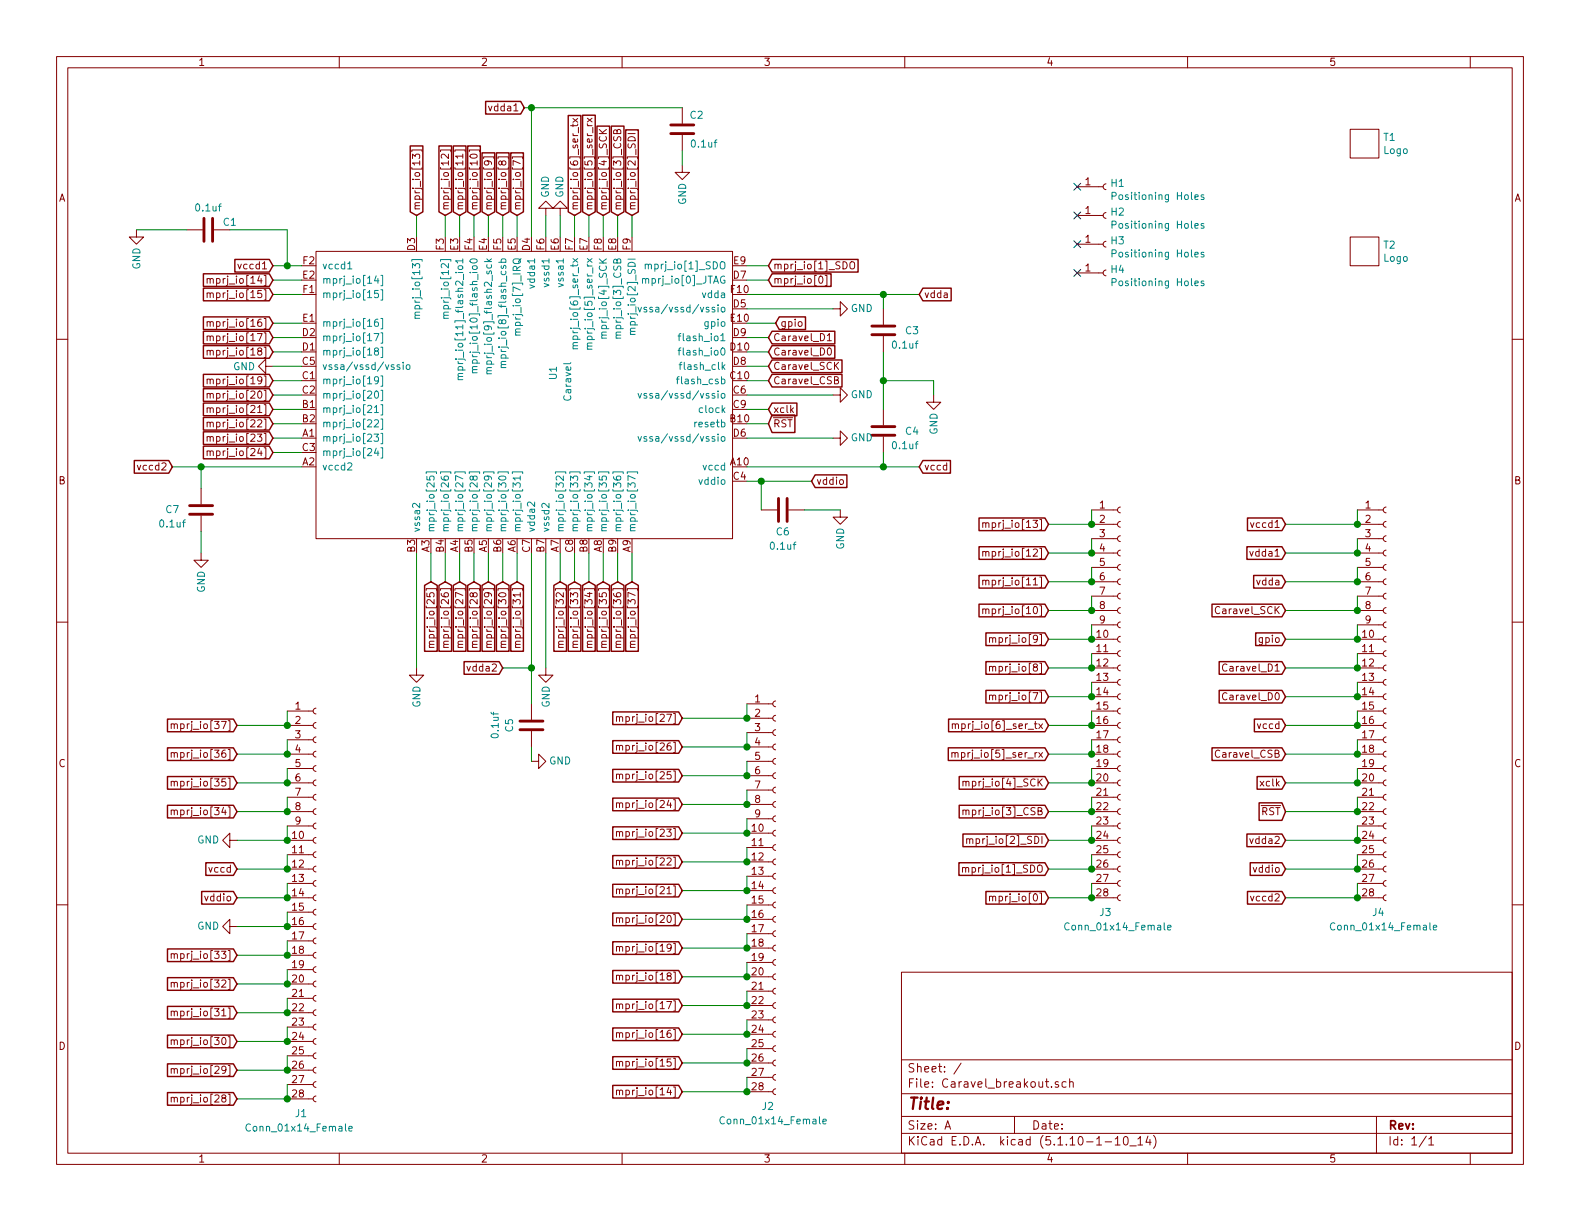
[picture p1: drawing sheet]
EESchema Schematic File Version 4
EELAYER 30 0
EELAYER END
$Descr A 11000 8500
encoding utf-8
Sheet 1 1
Title ""
Date ""
Rev ""
Comp ""
Comment1 ""
Comment2 ""
Comment3 ""
Comment4 ""
$EndDescr
Text GLabel 5350 1950 2    50   Input ~ 0
mprj_io[0]
Wire Wire Line
	5350 1950 5200 1950
Text GLabel 5350 1850 2    50   Input ~ 0
mprj_io[1]_SDO
Wire Wire Line
	5350 1850 5200 1850
Text GLabel 4400 1500 1    50   Input ~ 0
mprj_io[2]_SDI
Wire Wire Line
	4400 1650 4400 1500
Text GLabel 4300 1500 1    50   Input ~ 0
mprj_io[3]_CSB
Text GLabel 4200 1500 1    50   Input ~ 0
mprj_io[4]_SCK
Wire Wire Line
	4000 1500 4000 1650
Wire Wire Line
	4100 1500 4100 1650
Wire Wire Line
	4200 1500 4200 1650
Wire Wire Line
	4300 1500 4300 1650
Text GLabel 3600 1500 1    50   Input ~ 0
mprj_io[7]
Text GLabel 3500 1500 1    50   Input ~ 0
mprj_io[8]
Text GLabel 3400 1500 1    50   Input ~ 0
mprj_io[9]
Text GLabel 3300 1500 1    50   Input ~ 0
mprj_io[10]
Text GLabel 3200 1500 1    50   Input ~ 0
mprj_io[11]
Text GLabel 3100 1500 1    50   Input ~ 0
mprj_io[12]
Text GLabel 2900 1500 1    50   Input ~ 0
mprj_io[13]
Wire Wire Line
	3600 1500 3600 1650
Wire Wire Line
	3500 1500 3500 1650
Wire Wire Line
	3400 1500 3400 1650
Wire Wire Line
	3300 1500 3300 1650
Wire Wire Line
	3200 1500 3200 1650
Wire Wire Line
	3100 1500 3100 1650
Wire Wire Line
	2900 1500 2900 1650
Text GLabel 1900 1950 0    50   Input ~ 0
mprj_io[14]
Wire Wire Line
	2100 1950 1900 1950
Text GLabel 1900 2050 0    50   Input ~ 0
mprj_io[15]
Text GLabel 1900 2250 0    50   Input ~ 0
mprj_io[16]
Text GLabel 1900 2350 0    50   Input ~ 0
mprj_io[17]
Text GLabel 1900 2450 0    50   Input ~ 0
mprj_io[18]
Text GLabel 1900 2650 0    50   Input ~ 0
mprj_io[19]
Text GLabel 1900 2750 0    50   Input ~ 0
mprj_io[20]
Text GLabel 1900 2850 0    50   Input ~ 0
mprj_io[21]
Text GLabel 1900 2950 0    50   Input ~ 0
mprj_io[22]
Text GLabel 1900 3050 0    50   Input ~ 0
mprj_io[23]
Text GLabel 1900 3150 0    50   Input ~ 0
mprj_io[24]
Wire Wire Line
	1900 2050 2100 2050
Wire Wire Line
	2100 2250 1900 2250
Wire Wire Line
	2100 2350 1900 2350
Wire Wire Line
	2100 2450 1900 2450
Wire Wire Line
	2100 2650 1900 2650
Wire Wire Line
	2100 2750 1900 2750
Wire Wire Line
	2100 2850 1900 2850
Wire Wire Line
	2100 2950 1900 2950
Wire Wire Line
	2100 3050 1900 3050
Wire Wire Line
	2100 3150 1900 3150
Text GLabel 3000 4050 3    50   Input ~ 0
mprj_io[25]
Wire Wire Line
	3000 4050 3000 3850
Text GLabel 3100 4050 3    50   Input ~ 0
mprj_io[26]
Text GLabel 3200 4050 3    50   Input ~ 0
mprj_io[27]
Text GLabel 3300 4050 3    50   Input ~ 0
mprj_io[28]
Text GLabel 3400 4050 3    50   Input ~ 0
mprj_io[29]
Text GLabel 3500 4050 3    50   Input ~ 0
mprj_io[30]
Text GLabel 3600 4050 3    50   Input ~ 0
mprj_io[31]
Wire Wire Line
	3100 4050 3100 3850
Wire Wire Line
	3200 4050 3200 3850
Wire Wire Line
	3300 4050 3300 3850
Wire Wire Line
	3400 4050 3400 3850
Wire Wire Line
	3500 4050 3500 3850
Wire Wire Line
	3600 4050 3600 3850
Text GLabel 3900 4050 3    50   Input ~ 0
mprj_io[32]
Text GLabel 4000 4050 3    50   Input ~ 0
mprj_io[33]
Text GLabel 4100 4050 3    50   Input ~ 0
mprj_io[34]
Text GLabel 4200 4050 3    50   Input ~ 0
mprj_io[35]
Text GLabel 4300 4050 3    50   Input ~ 0
mprj_io[36]
Text GLabel 4400 4050 3    50   Input ~ 0
mprj_io[37]
Wire Wire Line
	3900 4050 3900 3850
Wire Wire Line
	4000 4050 4000 3850
Wire Wire Line
	4100 4050 4100 3850
Wire Wire Line
	4200 4050 4200 3850
Wire Wire Line
	4300 4050 4300 3850
Wire Wire Line
	4400 4050 4400 3850
$Comp
L power:GND #PWR013
U 1 1
P 3800 4650
F 0 "#PWR013" H 3800 4400 50  0001 C CNN
F 1 "GND" V 3800 4450 50  0000 C CNN
F 2 "" H 3800 4650 50  0001 C CNN
F 3 "" H 3800 4650 50  0001 C CNN
	1    3800 4650
	1    0    0    -1  
$EndComp
Wire Wire Line
	3800 4650 3800 3850
$Comp
L power:GND #PWR023
U 1 1
P 5800 3050
F 0 "#PWR023" H 5800 2800 50  0001 C CNN
F 1 "GND" V 5800 2850 50  0000 C CNN
F 2 "" H 5800 3050 50  0001 C CNN
F 3 "" H 5800 3050 50  0001 C CNN
	1    5800 3050
	0    -1   -1   0   
$EndComp
Wire Wire Line
	5800 3050 5200 3050
$Comp
L power:GND #PWR021
U 1 1
P 5800 2150
F 0 "#PWR021" H 5800 1900 50  0001 C CNN
F 1 "GND" V 5800 1950 50  0000 C CNN
F 2 "" H 5800 2150 50  0001 C CNN
F 3 "" H 5800 2150 50  0001 C CNN
	1    5800 2150
	0    -1   -1   0   
$EndComp
Wire Wire Line
	5800 2150 5200 2150
$Comp
L power:GND #PWR022
U 1 1
P 5800 2750
F 0 "#PWR022" H 5800 2500 50  0001 C CNN
F 1 "GND" V 5800 2550 50  0000 C CNN
F 2 "" H 5800 2750 50  0001 C CNN
F 3 "" H 5800 2750 50  0001 C CNN
	1    5800 2750
	0    -1   -1   0   
$EndComp
Wire Wire Line
	5800 2750 5200 2750
$Comp
L power:GND #PWR012
U 1 1
P 3800 1500
F 0 "#PWR012" H 3800 1250 50  0001 C CNN
F 1 "GND" V 3800 1300 50  0000 C CNN
F 2 "" H 3800 1500 50  0001 C CNN
F 3 "" H 3800 1500 50  0001 C CNN
	1    3800 1500
	-1   0    0    1   
$EndComp
$Comp
L power:GND #PWR014
U 1 1
P 3900 1500
F 0 "#PWR014" H 3900 1250 50  0001 C CNN
F 1 "GND" V 3900 1300 50  0000 C CNN
F 2 "" H 3900 1500 50  0001 C CNN
F 3 "" H 3900 1500 50  0001 C CNN
	1    3900 1500
	-1   0    0    1   
$EndComp
Wire Wire Line
	3900 1500 3900 1650
Wire Wire Line
	3800 1650 3800 1500
$Comp
L power:GND #PWR011
U 1 1
P 2900 4650
F 0 "#PWR011" H 2900 4400 50  0001 C CNN
F 1 "GND" V 2900 4450 50  0000 C CNN
F 2 "" H 2900 4650 50  0001 C CNN
F 3 "" H 2900 4650 50  0001 C CNN
	1    2900 4650
	1    0    0    -1  
$EndComp
Wire Wire Line
	2900 4650 2900 3850
Text GLabel 5400 2250 2    50   Input ~ 0
gpio
Wire Wire Line
	5400 2250 5200 2250
Text GLabel 5350 2950 2    50   Input ~ 0
~RST
Wire Wire Line
	5350 2950 5200 2950
Text GLabel 5350 2850 2    50   Input ~ 0
xclk
Wire Wire Line
	5350 2850 5200 2850
Wire Wire Line
	6400 3250 6150 3250
Text GLabel 5350 2650 2    50   Input ~ 0
Caravel_CSB
Wire Wire Line
	5350 2650 5200 2650
Text GLabel 5350 2550 2    50   Input ~ 0
Caravel_SCK
Wire Wire Line
	5350 2550 5200 2550
Text GLabel 5350 2450 2    50   Input ~ 0
Caravel_D0
Wire Wire Line
	5350 2450 5200 2450
Text GLabel 5350 2350 2    50   Input ~ 0
Caravel_D1
Wire Wire Line
	5350 2350 5200 2350
$Comp
L power:GND #PWR07
U 1 1
P 1400 3850
F 0 "#PWR07" H 1400 3600 50  0001 C CNN
F 1 "GND" V 1400 3650 50  0000 C CNN
F 2 "" H 1400 3850 50  0001 C CNN
F 3 "" H 1400 3850 50  0001 C CNN
	1    1400 3850
	1    0    0    -1  
$EndComp
$Comp
L Device:C C6
U 1 1
P 5450 3550
F 0 "C6" V 5600 3550 50  0000 C CNN
F 1 "0.1uf" V 5700 3550 50  0000 C CNN
F 2 "Capacitor_SMD:C_0603_1608Metric" H 5488 3400 50  0001 C CNN
F 3 "~" H 5450 3550 50  0001 C CNN
	1    5450 3550
	0    1    1    0   
$EndComp
$Comp
L Device:C C4
U 1 1
P 6150 3000
F 0 "C4" H 6350 3000 50  0000 C CNN
F 1 "0.1uf" H 6300 2900 50  0000 C CNN
F 2 "Capacitor_SMD:C_0603_1608Metric" H 6188 2850 50  0001 C CNN
F 3 "~" H 6150 3000 50  0001 C CNN
	1    6150 3000
	1    0    0    -1  
$EndComp
$Comp
L power:GND #PWR027
U 1 1
P 6500 2750
F 0 "#PWR027" H 6500 2500 50  0001 C CNN
F 1 "GND" V 6500 2550 50  0000 C CNN
F 2 "" H 6500 2750 50  0001 C CNN
F 3 "" H 6500 2750 50  0001 C CNN
	1    6500 2750
	1    0    0    -1  
$EndComp
$Comp
L power:GND #PWR026
U 1 1
P 5850 3550
F 0 "#PWR026" H 5850 3300 50  0001 C CNN
F 1 "GND" V 5850 3350 50  0000 C CNN
F 2 "" H 5850 3550 50  0001 C CNN
F 3 "" H 5850 3550 50  0001 C CNN
	1    5850 3550
	1    0    0    -1  
$EndComp
Wire Wire Line
	5850 3550 5600 3550
Wire Wire Line
	6150 3150 6150 3250
Connection ~ 6150 3250
Wire Wire Line
	6150 3250 5200 3250
Wire Wire Line
	5300 3350 5300 3550
Wire Wire Line
	5300 3350 5200 3350
Text GLabel 1200 3250 0    50   Input ~ 0
vccd2
Text GLabel 1900 1850 0    50   Input ~ 0
vccd1
Wire Wire Line
	1900 1850 2000 1850
$Comp
L power:GND #PWR05
U 1 1
P 1900 2550
F 0 "#PWR05" H 1900 2300 50  0001 C CNN
F 1 "GND" V 1900 2350 50  0000 C CNN
F 2 "" H 1900 2550 50  0001 C CNN
F 3 "" H 1900 2550 50  0001 C CNN
	1    1900 2550
	0    1    1    0   
$EndComp
Wire Wire Line
	1900 2550 2100 2550
Text GLabel 3500 4650 0    50   Input ~ 0
vdda2
$Comp
L Device:C C2
U 1 1
P 4750 900
F 0 "C2" H 4850 1000 50  0000 C CNN
F 1 "0.1uf" H 4900 800 50  0000 C CNN
F 2 "Capacitor_SMD:C_0603_1608Metric" H 4788 750 50  0001 C CNN
F 3 "~" H 4750 900 50  0001 C CNN
	1    4750 900 
	1    0    0    -1  
$EndComp
$Comp
L power:GND #PWR017
U 1 1
P 4750 1150
F 0 "#PWR017" H 4750 900 50  0001 C CNN
F 1 "GND" V 4750 950 50  0000 C CNN
F 2 "" H 4750 1150 50  0001 C CNN
F 3 "" H 4750 1150 50  0001 C CNN
	1    4750 1150
	1    0    0    -1  
$EndComp
$Comp
L Device:C C7
U 1 1
P 1400 3550
F 0 "C7" H 1600 3550 50  0000 C CNN
F 1 "0.1uf" H 1600 3650 50  0000 C CNN
F 2 "Capacitor_SMD:C_0603_1608Metric" H 1438 3400 50  0001 C CNN
F 3 "~" H 1400 3550 50  0001 C CNN
	1    1400 3550
	-1   0    0    1   
$EndComp
Wire Wire Line
	1400 3250 1200 3250
Wire Wire Line
	1400 3250 2100 3250
Wire Wire Line
	1400 3250 1400 3400
Connection ~ 1400 3250
Wire Wire Line
	1400 3700 1400 3850
Wire Wire Line
	3700 4650 3500 4650
Wire Wire Line
	3700 4650 3700 3850
$Comp
L Device:C C5
U 1 1
P 3700 5050
F 0 "C5" V 3850 5050 50  0000 C CNN
F 1 "0.1uf" V 3950 5050 50  0000 C CNN
F 2 "Capacitor_SMD:C_0603_1608Metric" H 3738 4900 50  0001 C CNN
F 3 "~" H 3700 5050 50  0001 C CNN
	1    3700 5050
	-1   0    0    1   
$EndComp
Wire Wire Line
	3700 4900 3700 4650
Connection ~ 3700 4650
$Comp
L power:GND #PWR016
U 1 1
P 3700 5300
F 0 "#PWR016" H 3700 5050 50  0001 C CNN
F 1 "GND" V 3700 5100 50  0000 C CNN
F 2 "" H 3700 5300 50  0001 C CNN
F 3 "" H 3700 5300 50  0001 C CNN
	1    3700 5300
	0    -1   -1   0   
$EndComp
Wire Wire Line
	3700 5200 3700 5300
$Comp
L Device:C C1
U 1 1
P 1450 1600
F 0 "C1" V 1500 1450 50  0000 C CNN
F 1 "0.1uf" V 1600 1600 50  0000 C CNN
F 2 "Capacitor_SMD:C_0603_1608Metric" H 1488 1450 50  0001 C CNN
F 3 "~" H 1450 1600 50  0001 C CNN
	1    1450 1600
	0    -1   -1   0   
$EndComp
Wire Wire Line
	2000 1850 2000 1600
Wire Wire Line
	2000 1600 1600 1600
Connection ~ 2000 1850
Wire Wire Line
	2000 1850 2100 1850
$Comp
L power:GND #PWR09
U 1 1
P 950 1600
F 0 "#PWR09" H 950 1350 50  0001 C CNN
F 1 "GND" V 950 1400 50  0000 C CNN
F 2 "" H 950 1600 50  0001 C CNN
F 3 "" H 950 1600 50  0001 C CNN
	1    950  1600
	1    0    0    -1  
$EndComp
Wire Wire Line
	950  1600 1300 1600
$Comp
L Caravel:Logo T1
U 1 1
P 9450 950
F 0 "T1" H 9628 946 50  0000 L CNN
F 1 "Logo" H 9628 855 50  0000 L CNN
F 2 "Caravel:logo" H 9450 950 50  0001 C CNN
F 3 "" H 9450 950 50  0001 C CNN
	1    9450 950 
	1    0    0    -1  
$EndComp
Text GLabel 4000 1500 1    50   Input ~ 0
mprj_io[6]_ser_tx
Text GLabel 4100 1500 1    50   Input ~ 0
mprj_io[5]_ser_rx
Text GLabel 4750 7600 0    50   Input ~ 0
mprj_io[14]
Text GLabel 4750 7400 0    50   Input ~ 0
mprj_io[15]
Text GLabel 4750 7200 0    50   Input ~ 0
mprj_io[16]
Text GLabel 4750 7000 0    50   Input ~ 0
mprj_io[17]
Text GLabel 4750 6800 0    50   Input ~ 0
mprj_io[18]
Text GLabel 4750 6600 0    50   Input ~ 0
mprj_io[19]
Text GLabel 4750 6400 0    50   Input ~ 0
mprj_io[20]
Text GLabel 4750 6200 0    50   Input ~ 0
mprj_io[21]
Text GLabel 4750 6000 0    50   Input ~ 0
mprj_io[22]
Text GLabel 4750 5800 0    50   Input ~ 0
mprj_io[23]
Text GLabel 4750 5600 0    50   Input ~ 0
mprj_io[24]
Text GLabel 4750 5400 0    50   Input ~ 0
mprj_io[25]
Text GLabel 4750 5200 0    50   Input ~ 0
mprj_io[26]
Text GLabel 4750 5000 0    50   Input ~ 0
mprj_io[27]
Text GLabel 1650 7650 0    50   Input ~ 0
mprj_io[28]
Text GLabel 1650 7450 0    50   Input ~ 0
mprj_io[29]
Text GLabel 1650 7250 0    50   Input ~ 0
mprj_io[30]
Text GLabel 1650 7050 0    50   Input ~ 0
mprj_io[31]
Text GLabel 1650 6850 0    50   Input ~ 0
mprj_io[32]
Text GLabel 1650 6650 0    50   Input ~ 0
mprj_io[33]
Text GLabel 1650 5650 0    50   Input ~ 0
mprj_io[34]
Text GLabel 1650 5450 0    50   Input ~ 0
mprj_io[35]
Text GLabel 1650 5250 0    50   Input ~ 0
mprj_io[36]
Text GLabel 1650 5050 0    50   Input ~ 0
mprj_io[37]
Text GLabel 8950 3650 0    50   Input ~ 0
vccd1
Text GLabel 3650 750  0    50   Input ~ 0
vdda1
Wire Wire Line
	4750 1150 4750 1050
Wire Wire Line
	3700 750  3650 750 
Wire Wire Line
	3700 750  4750 750 
Connection ~ 3700 750 
Wire Wire Line
	3700 750  3700 1650
Text GLabel 5650 3350 2    50   Input ~ 0
vddio
Wire Wire Line
	5300 3350 5650 3350
Connection ~ 5300 3350
$Comp
L Device:C C3
U 1 1
P 6150 2300
F 0 "C3" H 6350 2300 50  0000 C CNN
F 1 "0.1uf" H 6300 2200 50  0000 C CNN
F 2 "Capacitor_SMD:C_0603_1608Metric" H 6188 2150 50  0001 C CNN
F 3 "~" H 6150 2300 50  0001 C CNN
	1    6150 2300
	1    0    0    -1  
$EndComp
Wire Wire Line
	6150 2050 6150 2150
Wire Wire Line
	5200 2050 6150 2050
Wire Wire Line
	6400 2050 6150 2050
Connection ~ 6150 2050
$Comp
L Connector:Conn_01x28_Female J1
U 1 1
P 2200 6250
F 0 "J1" H 2050 4750 50  0000 L CNN
F 1 "Conn_01x14_Female" H 1700 4650 50  0000 L CNN
F 2 "Connector_PinHeader_1.27mm:PinHeader_2x14_P1.27mm_Vertical" H 2200 6250 50  0001 C CNN
F 3 "~" H 2200 6250 50  0001 C CNN
	1    2200 6250
	1    0    0    -1  
$EndComp
$Comp
L Connector:Conn_01x28_Female J2
U 1 1
P 5400 6200
F 0 "J2" H 5300 4700 50  0000 L CNN
F 1 "Conn_01x14_Female" H 5000 4600 50  0000 L CNN
F 2 "Connector_PinHeader_1.27mm:PinHeader_2x14_P1.27mm_Vertical" H 5400 6200 50  0001 C CNN
F 3 "~" H 5400 6200 50  0001 C CNN
	1    5400 6200
	1    0    0    -1  
$EndComp
$Comp
L Connector:Conn_01x28_Female J3
U 1 1
P 7800 4850
F 0 "J3" H 7650 3350 50  0000 L CNN
F 1 "Conn_01x14_Female" H 7400 3250 50  0000 L CNN
F 2 "Connector_PinHeader_1.27mm:PinHeader_2x14_P1.27mm_Vertical" H 7800 4850 50  0001 C CNN
F 3 "~" H 7800 4850 50  0001 C CNN
	1    7800 4850
	1    0    0    -1  
$EndComp
$Comp
L Connector:Conn_01x28_Female J4
U 1 1
P 9650 4850
F 0 "J4" H 9550 3350 50  0000 L CNN
F 1 "Conn_01x14_Female" H 9250 3250 50  0000 L CNN
F 2 "Connector_PinHeader_1.27mm:PinHeader_2x14_P1.27mm_Vertical" H 9650 4850 50  0001 C CNN
F 3 "~" H 9650 4850 50  0001 C CNN
	1    9650 4850
	1    0    0    -1  
$EndComp
$Comp
L power:GND #PWR037
U 1 1
P 1650 6450
F 0 "#PWR037" H 1650 6200 50  0001 C CNN
F 1 "GND" V 1650 6250 50  0000 C CNN
F 2 "" H 1650 6450 50  0001 C CNN
F 3 "" H 1650 6450 50  0001 C CNN
	1    1650 6450
	0    1    -1   0   
$EndComp
$Comp
L power:GND #PWR038
U 1 1
P 1650 5850
F 0 "#PWR038" H 1650 5600 50  0001 C CNN
F 1 "GND" V 1650 5650 50  0000 C CNN
F 2 "" H 1650 5850 50  0001 C CNN
F 3 "" H 1650 5850 50  0001 C CNN
	1    1650 5850
	0    1    -1   0   
$EndComp
Wire Wire Line
	4750 5000 5200 5000
Wire Wire Line
	4750 5200 5200 5200
Wire Wire Line
	5200 5400 4750 5400
Wire Wire Line
	4750 5600 5200 5600
Wire Wire Line
	5200 5800 4750 5800
Wire Wire Line
	4750 6000 5200 6000
Wire Wire Line
	5200 6200 4750 6200
Wire Wire Line
	5200 6400 4750 6400
Wire Wire Line
	5200 6600 4750 6600
Wire Wire Line
	5200 6800 4750 6800
Wire Wire Line
	5200 7200 4750 7200
Wire Wire Line
	5200 7000 4750 7000
Wire Wire Line
	5200 7400 4750 7400
Wire Wire Line
	5200 7600 4750 7600
Wire Wire Line
	2000 5850 1650 5850
Wire Wire Line
	2000 6250 1650 6250
Wire Wire Line
	2000 6050 1650 6050
Wire Wire Line
	2000 6450 1650 6450
Wire Wire Line
	1650 5050 2000 5050
Wire Wire Line
	2000 5250 1650 5250
$Comp
L Caravel:Caravel_WCSP U1
U 1 1
P 3450 2800
F 0 "U1" H 3600 2400 50  0000 L CNN
F 1 "Caravel" H 3450 2300 50  0000 L CNN
F 2 "Caravel:Caravel_WCSP" H 3450 2550 50  0001 C CNN
F 3 "" H 3450 2800 50  0001 C CNN
	1    3450 2800
	0    -1   -1   0   
$EndComp
Wire Wire Line
	6150 2450 6150 2650
Wire Wire Line
	6150 2650 6500 2650
Wire Wire Line
	6500 2650 6500 2750
Connection ~ 6150 2650
Wire Wire Line
	6150 2650 6150 2850
Wire Wire Line
	1650 5450 2000 5450
Wire Wire Line
	1650 5650 2000 5650
Wire Wire Line
	1650 6650 2000 6650
Wire Wire Line
	1650 6850 2000 6850
Wire Wire Line
	1650 7050 2000 7050
Wire Wire Line
	1650 7250 2000 7250
Wire Wire Line
	1650 7450 2000 7450
Wire Wire Line
	1650 7650 2000 7650
Wire Wire Line
	8950 6050 9450 6050
Wire Wire Line
	2000 5050 2000 4950
Wire Wire Line
	2000 5250 2000 5150
Wire Wire Line
	2000 5450 2000 5350
Wire Wire Line
	2000 5650 2000 5550
Wire Wire Line
	2000 5850 2000 5750
Wire Wire Line
	2000 6050 2000 5950
Wire Wire Line
	2000 6250 2000 6150
Wire Wire Line
	2000 6450 2000 6350
Wire Wire Line
	2000 6650 2000 6550
Wire Wire Line
	2000 6850 2000 6750
Wire Wire Line
	2000 7050 2000 6950
Wire Wire Line
	2000 7250 2000 7150
Wire Wire Line
	2000 7450 2000 7350
Wire Wire Line
	2000 7650 2000 7550
Wire Wire Line
	5200 5000 5200 4900
Wire Wire Line
	5200 5200 5200 5100
Wire Wire Line
	5200 5400 5200 5300
Wire Wire Line
	5200 5600 5200 5500
Wire Wire Line
	5200 5800 5200 5700
Wire Wire Line
	5200 6000 5200 5900
Wire Wire Line
	5200 6200 5200 6100
Wire Wire Line
	5200 6400 5200 6300
Wire Wire Line
	5200 6600 5200 6500
Wire Wire Line
	5200 6800 5200 6700
Wire Wire Line
	5200 7000 5200 6900
Wire Wire Line
	5200 7200 5200 7100
Wire Wire Line
	5200 7400 5200 7300
Wire Wire Line
	5200 7600 5200 7500
Wire Wire Line
	7600 3650 7600 3550
Wire Wire Line
	7600 3850 7600 3750
Wire Wire Line
	7600 4050 7600 3950
Wire Wire Line
	7600 4250 7600 4150
Wire Wire Line
	7600 4450 7600 4350
$Comp
L Connector:Conn_01x01_Female H1
U 1 1
P 7700 1300
F 0 "H1" H 7728 1326 50  0000 L CNN
F 1 "Positioning Holes" H 7728 1235 50  0000 L CNN
F 2 "MountingHole:MountingHole_2.2mm_M2_ISO7380_Pad" H 7700 1300 50  0001 C CNN
F 3 "" H 7700 1300 50  0001 C CNN
	1    7700 1300
	1    0    0    -1  
$EndComp
$Comp
L Connector:Conn_01x01_Female H2
U 1 1
P 7700 1500
F 0 "H2" H 7728 1526 50  0000 L CNN
F 1 "Positioning Holes" H 7728 1435 50  0000 L CNN
F 2 "MountingHole:MountingHole_2.2mm_M2_ISO7380_Pad" H 7700 1500 50  0001 C CNN
F 3 "" H 7700 1500 50  0001 C CNN
	1    7700 1500
	1    0    0    -1  
$EndComp
$Comp
L Connector:Conn_01x01_Female H3
U 1 1
P 7700 1700
F 0 "H3" H 7728 1726 50  0000 L CNN
F 1 "Positioning Holes" H 7728 1635 50  0000 L CNN
F 2 "MountingHole:MountingHole_2.2mm_M2_ISO7380_Pad" H 7700 1700 50  0001 C CNN
F 3 "" H 7700 1700 50  0001 C CNN
	1    7700 1700
	1    0    0    -1  
$EndComp
$Comp
L Connector:Conn_01x01_Female H4
U 1 1
P 7700 1900
F 0 "H4" H 7728 1926 50  0000 L CNN
F 1 "Positioning Holes" H 7728 1835 50  0000 L CNN
F 2 "MountingHole:MountingHole_2.2mm_M2_ISO7380_Pad" H 7700 1900 50  0001 C CNN
F 3 "" H 7700 1900 50  0001 C CNN
	1    7700 1900
	1    0    0    -1  
$EndComp
Connection ~ 5200 5000
Connection ~ 5200 5200
Connection ~ 5200 5400
Connection ~ 5200 5600
Connection ~ 5200 5800
Connection ~ 5200 6000
Connection ~ 5200 6200
Connection ~ 5200 6400
Connection ~ 5200 6600
Connection ~ 5200 6800
Connection ~ 5200 7000
Connection ~ 5200 7200
Connection ~ 5200 7400
Connection ~ 5200 7600
Text GLabel 6400 3250 2    50   Input ~ 0
vccd
Text GLabel 6400 2050 2    50   Input ~ 0
vdda
Text GLabel 8950 4050 0    50   Input ~ 0
vdda
Text GLabel 1650 6250 0    50   Input ~ 0
vddio
Text GLabel 1650 6050 0    50   Input ~ 0
vccd
Wire Wire Line
	9450 6250 8950 6250
Wire Wire Line
	7600 4550 7600 4650
Wire Wire Line
	7600 4750 7600 4850
Wire Wire Line
	7600 4950 7600 5050
Wire Wire Line
	7600 5150 7600 5250
Wire Wire Line
	7600 5350 7600 5450
Wire Wire Line
	7600 5550 7600 5650
Wire Wire Line
	7600 5750 7600 5850
Wire Wire Line
	7600 5950 7600 6050
Wire Wire Line
	7600 6150 7600 6250
Wire Wire Line
	9450 3550 9450 3650
Wire Wire Line
	9450 3750 9450 3850
Wire Wire Line
	9450 3950 9450 4050
Wire Wire Line
	9450 4150 9450 4250
Wire Wire Line
	9450 4350 9450 4450
Wire Wire Line
	9450 4550 9450 4650
Wire Wire Line
	9450 4750 9450 4850
Wire Wire Line
	9450 4950 9450 5050
Wire Wire Line
	9450 5150 9450 5250
Wire Wire Line
	9450 5350 9450 5450
Wire Wire Line
	9450 5550 9450 5650
Wire Wire Line
	9450 5750 9450 5850
Wire Wire Line
	9450 5950 9450 6050
Connection ~ 9450 6050
Wire Wire Line
	9450 6150 9450 6250
Connection ~ 9450 6250
NoConn ~ 7500 1300
NoConn ~ 7500 1500
NoConn ~ 7500 1700
NoConn ~ 7500 1900
Connection ~ 9450 5850
Connection ~ 9450 5650
Connection ~ 9450 5450
Connection ~ 9450 5250
Connection ~ 9450 5050
Connection ~ 9450 4850
Connection ~ 9450 4650
Connection ~ 9450 4450
Connection ~ 9450 4250
Connection ~ 9450 4050
Connection ~ 9450 3850
Connection ~ 9450 3650
Text GLabel 8950 6050 0    50   Input ~ 0
vddio
Text GLabel 8950 5050 0    50   Input ~ 0
vccd
Wire Wire Line
	8950 5850 9450 5850
Wire Wire Line
	8950 5650 9450 5650
Wire Wire Line
	8950 5450 9450 5450
Wire Wire Line
	8950 5250 9450 5250
Text GLabel 8950 5650 0    50   Input ~ 0
~RST
Text GLabel 8950 5250 0    50   Input ~ 0
Caravel_CSB
Text GLabel 8950 4250 0    50   Input ~ 0
Caravel_SCK
Text GLabel 8950 4850 0    50   Input ~ 0
Caravel_D0
Text GLabel 8950 4650 0    50   Input ~ 0
Caravel_D1
Wire Wire Line
	8950 3650 9450 3650
Wire Wire Line
	8950 3850 9450 3850
Wire Wire Line
	8950 4050 9450 4050
Wire Wire Line
	8950 4250 9450 4250
Wire Wire Line
	8950 4450 9450 4450
Wire Wire Line
	8950 4650 9450 4650
Wire Wire Line
	8950 4850 9450 4850
Wire Wire Line
	8950 5050 9450 5050
Text GLabel 8950 4450 0    50   Input ~ 0
gpio
Text GLabel 8950 5450 0    50   Input ~ 0
xclk
Text GLabel 8950 3850 0    50   Input ~ 0
vdda1
Text GLabel 8950 5850 0    50   Input ~ 0
vdda2
Text GLabel 8950 6250 0    50   Input ~ 0
vccd2
Connection ~ 2000 6650
Connection ~ 2000 6850
Connection ~ 2000 7050
Connection ~ 2000 7250
Connection ~ 2000 7450
Connection ~ 2000 7650
Connection ~ 7600 6250
Connection ~ 7600 6050
Connection ~ 7600 5850
Connection ~ 7600 5650
Connection ~ 7600 5450
Connection ~ 7600 5250
Connection ~ 7600 5050
Connection ~ 7600 4850
Connection ~ 7600 4650
Connection ~ 7600 4450
Connection ~ 7600 4250
Connection ~ 7600 4050
Connection ~ 7600 3850
Connection ~ 7600 3650
Text GLabel 7300 6250 0    50   Input ~ 0
mprj_io[0]
Text GLabel 7300 6050 0    50   Input ~ 0
mprj_io[1]_SDO
Text GLabel 7300 5850 0    50   Input ~ 0
mprj_io[2]_SDI
Text GLabel 7300 5650 0    50   Input ~ 0
mprj_io[3]_CSB
Text GLabel 7300 5450 0    50   Input ~ 0
mprj_io[4]_SCK
Text GLabel 7300 4850 0    50   Input ~ 0
mprj_io[7]
Text GLabel 7300 4650 0    50   Input ~ 0
mprj_io[8]
Text GLabel 7300 4450 0    50   Input ~ 0
mprj_io[9]
Text GLabel 7300 4250 0    50   Input ~ 0
mprj_io[10]
Text GLabel 7300 4050 0    50   Input ~ 0
mprj_io[11]
Text GLabel 7300 3850 0    50   Input ~ 0
mprj_io[12]
Text GLabel 7300 3650 0    50   Input ~ 0
mprj_io[13]
Text GLabel 7300 5050 0    50   Input ~ 0
mprj_io[6]_ser_tx
Text GLabel 7300 5250 0    50   Input ~ 0
mprj_io[5]_ser_rx
Wire Wire Line
	7300 3650 7600 3650
Wire Wire Line
	7300 3850 7600 3850
Wire Wire Line
	7300 4050 7600 4050
Wire Wire Line
	7300 4250 7600 4250
Wire Wire Line
	7300 4450 7600 4450
Wire Wire Line
	7300 4650 7600 4650
Wire Wire Line
	7300 4850 7600 4850
Wire Wire Line
	7300 5050 7600 5050
Wire Wire Line
	7300 5250 7600 5250
Wire Wire Line
	7300 5450 7600 5450
Wire Wire Line
	7300 5650 7600 5650
Wire Wire Line
	7300 5850 7600 5850
Wire Wire Line
	7300 6050 7600 6050
Wire Wire Line
	7300 6250 7600 6250
Connection ~ 2000 5050
Connection ~ 2000 5250
Connection ~ 2000 5450
Connection ~ 2000 5650
Connection ~ 2000 5850
Connection ~ 2000 6050
Connection ~ 2000 6250
Connection ~ 2000 6450
$Comp
L Caravel:Logo T2
U 1 1
P 9450 1700
F 0 "T2" H 9628 1696 50  0000 L CNN
F 1 "Logo" H 9628 1605 50  0000 L CNN
F 2 "Caravel:ef_logo" H 9450 1700 50  0001 C CNN
F 3 "" H 9450 1700 50  0001 C CNN
	1    9450 1700
	1    0    0    -1  
$EndComp
$EndSCHEMATC
